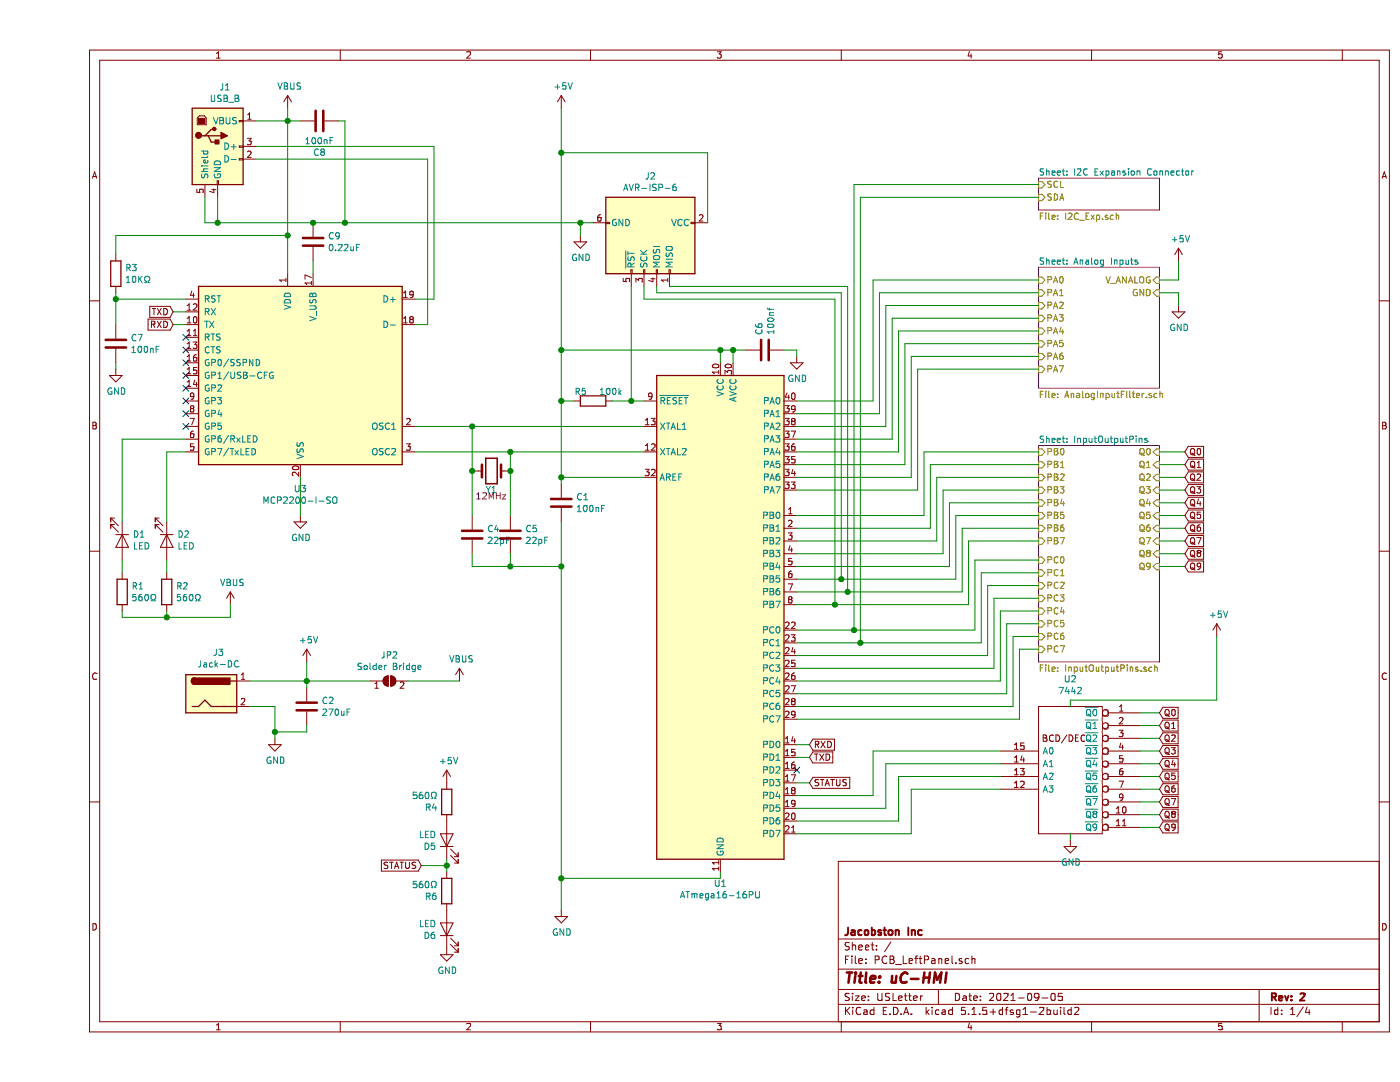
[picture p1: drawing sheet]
EESchema Schematic File Version 4
EELAYER 30 0
EELAYER END
$Descr USLetter 11000 8500
encoding utf-8
Sheet 1 4
Title "uC-HMI"
Date "2021-09-05"
Rev "2"
Comp "Jacobston Inc"
Comment1 ""
Comment2 ""
Comment3 ""
Comment4 ""
$EndDescr
$Comp
L MCU_Microchip_ATmega:ATmega16-16PU U1
U 1 1
P 5350 4850
F 0 "U1" H 5350 2761 50  0000 C CNN
F 1 "ATmega16-16PU" H 5350 2670 50  0000 C CNN
F 2 "Package_DIP:DIP-40_W15.24mm" H 5350 4850 50  0001 C CIN
F 3 "http://ww1.microchip.com/downloads/en/DeviceDoc/doc2466.pdf" H 5350 4850 50  0001 C CNN
	1    5350 4850
	1    0    0    -1  
$EndComp
$Comp
L 74xx_IEEE:7442 U2
U 1 1
P 8100 6050
F 0 "U2" H 8100 6766 50  0000 C CNN
F 1 "7442" H 8100 6675 50  0000 C CNN
F 2 "Package_DIP:DIP-16_W7.62mm" H 8100 6050 50  0001 C CNN
F 3 "" H 8100 6050 50  0001 C CNN
	1    8100 6050
	1    0    0    -1  
$EndComp
$Comp
L Device:R R5
U 1 1
P 4350 3150
F 0 "R5" V 4420 3196 50  0000 L CNN
F 1 "100k" V 4420 3105 50  0000 R CNN
F 2 "Resistor_THT:R_Axial_DIN0204_L3.6mm_D1.6mm_P7.62mm_Horizontal" V 4280 3150 50  0001 C CNN
F 3 "~" H 4350 3150 50  0001 C CNN
	1    4350 3150
	0    -1   -1   0   
$EndComp
$Comp
L power:+5V #PWR0101
U 1 1
P 4100 850
F 0 "#PWR0101" H 4100 700 50  0001 C CNN
F 1 "+5V" H 4115 1023 50  0000 C CNN
F 2 "" H 4100 850 50  0001 C CNN
F 3 "" H 4100 850 50  0001 C CNN
	1    4100 850 
	1    0    0    -1  
$EndComp
Wire Wire Line
	4100 3150 4100 3750
Wire Wire Line
	4100 3750 4750 3750
Connection ~ 4100 3150
Wire Wire Line
	5350 2850 5350 2750
Wire Wire Line
	5350 2750 4100 2750
Wire Wire Line
	4100 2750 4100 3150
Wire Wire Line
	5450 2850 5450 2750
Wire Wire Line
	5450 2750 5350 2750
Connection ~ 5350 2750
$Comp
L Device:C C1
U 1 1
P 4100 3950
F 0 "C1" H 4215 3996 50  0000 L CNN
F 1 "100nF" H 4215 3905 50  0000 L CNN
F 2 "Capacitor_THT:CP_Radial_D8.0mm_P5.00mm" H 4138 3800 50  0001 C CNN
F 3 "~" H 4100 3950 50  0001 C CNN
	1    4100 3950
	1    0    0    -1  
$EndComp
$Comp
L Device:C C6
U 1 1
P 5700 2750
F 0 "C6" H 5815 2796 50  0000 L CNN
F 1 "100nf" H 5815 2705 50  0000 L CNN
F 2 "Capacitor_THT:CP_Radial_D8.0mm_P5.00mm" H 5738 2600 50  0001 C CNN
F 3 "~" H 5700 2750 50  0001 C CNN
	1    5700 2750
	0    -1   -1   0   
$EndComp
Wire Wire Line
	4100 3800 4100 3750
Connection ~ 4100 3750
Wire Wire Line
	5450 2750 5550 2750
Connection ~ 5450 2750
$Comp
L power:GND #PWR0102
U 1 1
P 4100 7150
F 0 "#PWR0102" H 4100 6900 50  0001 C CNN
F 1 "GND" H 4105 6977 50  0000 C CNN
F 2 "" H 4100 7150 50  0001 C CNN
F 3 "" H 4100 7150 50  0001 C CNN
	1    4100 7150
	1    0    0    -1  
$EndComp
$Comp
L power:GND #PWR0103
U 1 1
P 5950 2800
F 0 "#PWR0103" H 5950 2550 50  0001 C CNN
F 1 "GND" H 5955 2627 50  0000 C CNN
F 2 "" H 5950 2800 50  0001 C CNN
F 3 "" H 5950 2800 50  0001 C CNN
	1    5950 2800
	1    0    0    -1  
$EndComp
Wire Wire Line
	5850 2750 5950 2750
Wire Wire Line
	5950 2750 5950 2800
Wire Wire Line
	4100 4100 4100 4450
Wire Wire Line
	4100 4450 4100 6900
Connection ~ 4100 4450
Wire Wire Line
	5350 6850 5350 6900
Wire Wire Line
	5350 6900 4100 6900
Connection ~ 4100 6900
Wire Wire Line
	4100 6900 4100 7150
$Comp
L Connector:AVR-ISP-6 J2
U 1 1
P 4750 1850
F 0 "J2" V 4283 1900 50  0000 C CNN
F 1 "AVR-ISP-6" V 4374 1900 50  0000 C CNN
F 2 "Connector_PinHeader_2.00mm:PinHeader_2x03_P2.00mm_Vertical" V 4500 1900 50  0001 C CNN
F 3 " ~" H 3475 1300 50  0001 C CNN
	1    4750 1850
	0    1    1    0   
$EndComp
Wire Wire Line
	4100 3150 4200 3150
Wire Wire Line
	4500 3150 4650 3150
Wire Wire Line
	4650 2250 4650 3150
Connection ~ 4650 3150
Wire Wire Line
	4650 3150 4750 3150
Wire Wire Line
	4100 850  4100 1200
Connection ~ 4100 2750
Wire Wire Line
	5250 1750 5250 1200
Wire Wire Line
	5250 1200 4100 1200
Connection ~ 4100 1200
Wire Wire Line
	4100 1200 4100 2750
$Comp
L power:GND #PWR0104
U 1 1
P 4250 1850
F 0 "#PWR0104" H 4250 1600 50  0001 C CNN
F 1 "GND" H 4255 1677 50  0000 C CNN
F 2 "" H 4250 1850 50  0001 C CNN
F 3 "" H 4250 1850 50  0001 C CNN
	1    4250 1850
	1    0    0    -1  
$EndComp
Wire Wire Line
	4350 1750 4250 1750
Wire Wire Line
	4250 1750 4250 1850
$Comp
L PCB_LeftPanel-rescue:USB_B-Connector J1
U 1 1
P 1400 1150
F 0 "J1" H 1457 1617 50  0000 C CNN
F 1 "USB_B" H 1457 1526 50  0000 C CNN
F 2 "Connector_USB:USB_B_OST_USB-B1HSxx_Horizontal" H 1550 1100 50  0001 C CNN
F 3 " ~" H 1550 1100 50  0001 C CNN
	1    1400 1150
	1    0    0    -1  
$EndComp
Wire Wire Line
	1300 1550 1300 1750
Wire Wire Line
	1300 1750 1400 1750
Connection ~ 4250 1750
Wire Wire Line
	1400 1550 1400 1750
Connection ~ 1400 1750
Wire Wire Line
	1700 1250 3050 1250
Wire Wire Line
	3050 1250 3050 2550
Wire Wire Line
	3050 2550 2950 2550
Wire Wire Line
	1700 1150 3100 1150
Wire Wire Line
	3100 1150 3100 2350
Wire Wire Line
	3100 2350 2950 2350
Wire Wire Line
	5950 6550 6850 6550
Wire Wire Line
	6850 6550 6850 6200
Wire Wire Line
	6850 6200 7550 6200
Wire Wire Line
	5950 6450 6750 6450
Wire Wire Line
	6750 6450 6750 6100
Wire Wire Line
	6750 6100 7550 6100
Wire Wire Line
	7550 6000 6650 6000
Wire Wire Line
	6650 6000 6650 6350
Wire Wire Line
	6650 6350 5950 6350
Wire Wire Line
	5950 6250 6550 6250
Wire Wire Line
	6550 6250 6550 5900
Wire Wire Line
	6550 5900 7550 5900
Text GLabel 8800 5600 2    50   Input ~ 0
Q0
Text GLabel 8800 5700 2    50   Input ~ 0
Q1
Text GLabel 8800 5800 2    50   Input ~ 0
Q2
Text GLabel 8800 5900 2    50   Input ~ 0
Q3
Text GLabel 8800 6000 2    50   Input ~ 0
Q4
Text GLabel 8800 6100 2    50   Input ~ 0
Q5
Text GLabel 8800 6200 2    50   Input ~ 0
Q6
Text GLabel 8800 6300 2    50   Input ~ 0
Q7
Text GLabel 8800 6400 2    50   Input ~ 0
Q8
Text GLabel 8800 6500 2    50   Input ~ 0
Q9
Wire Wire Line
	8800 5600 8650 5600
Wire Wire Line
	8650 5700 8800 5700
Wire Wire Line
	8800 5800 8650 5800
Wire Wire Line
	8650 5900 8800 5900
Wire Wire Line
	8800 6000 8650 6000
Wire Wire Line
	8650 6100 8800 6100
Wire Wire Line
	8800 6200 8650 6200
Wire Wire Line
	8650 6300 8800 6300
Wire Wire Line
	8650 6400 8800 6400
Wire Wire Line
	8800 6500 8650 6500
Text GLabel 6050 5950 2    50   Input ~ 0
TXD
Text GLabel 6050 5850 2    50   Input ~ 0
RXD
Text GLabel 6050 6150 2    50   Input ~ 0
STATUS
Wire Wire Line
	6050 6150 5950 6150
Wire Wire Line
	5950 5950 6050 5950
Wire Wire Line
	6050 5850 5950 5850
$Comp
L power:VBUS #PWR0105
U 1 1
P 1950 850
F 0 "#PWR0105" H 1950 700 50  0001 C CNN
F 1 "VBUS" H 1965 1023 50  0000 C CNN
F 2 "" H 1950 850 50  0001 C CNN
F 3 "" H 1950 850 50  0001 C CNN
	1    1950 850 
	1    0    0    -1  
$EndComp
Wire Wire Line
	1950 850  1950 950 
Text GLabel 1050 2550 0    50   Input ~ 0
RXD
Wire Wire Line
	1050 2550 1150 2550
Text GLabel 1050 2450 0    50   Input ~ 0
TXD
Wire Wire Line
	1050 2450 1150 2450
$Comp
L power:VBUS #PWR0107
U 1 1
P 3300 5350
F 0 "#PWR0107" H 3300 5200 50  0001 C CNN
F 1 "VBUS" H 3315 5523 50  0000 C CNN
F 2 "" H 3300 5350 50  0001 C CNN
F 3 "" H 3300 5350 50  0001 C CNN
	1    3300 5350
	1    0    0    -1  
$EndComp
$Comp
L Jumper:SolderJumper_2_Open JP2
U 1 1
P 2750 5350
F 0 "JP2" H 2750 5555 50  0000 C CNN
F 1 "Solder Bridge" H 2750 5464 50  0000 C CNN
F 2 "Jumper:SolderJumper-2_P1.3mm_Open_Pad1.0x1.5mm" H 2750 5350 50  0001 C CNN
F 3 "~" H 2750 5350 50  0001 C CNN
	1    2750 5350
	1    0    0    -1  
$EndComp
$Comp
L power:+5V #PWR0111
U 1 1
P 2100 5200
F 0 "#PWR0111" H 2100 5050 50  0001 C CNN
F 1 "+5V" H 2115 5373 50  0000 C CNN
F 2 "" H 2100 5200 50  0001 C CNN
F 3 "" H 2100 5200 50  0001 C CNN
	1    2100 5200
	1    0    0    -1  
$EndComp
Connection ~ 2100 5350
Wire Wire Line
	2100 5400 2100 5350
Wire Wire Line
	2100 5700 2100 5750
Wire Wire Line
	1850 5750 1850 5800
Connection ~ 1850 5750
Wire Wire Line
	1850 5750 2100 5750
Wire Wire Line
	1850 5550 1850 5750
Wire Wire Line
	1650 5550 1850 5550
$Comp
L power:GND #PWR0112
U 1 1
P 1850 5800
F 0 "#PWR0112" H 1850 5550 50  0001 C CNN
F 1 "GND" H 1855 5627 50  0000 C CNN
F 2 "" H 1850 5800 50  0001 C CNN
F 3 "" H 1850 5800 50  0001 C CNN
	1    1850 5800
	1    0    0    -1  
$EndComp
$Comp
L Device:C C2
U 1 1
P 2100 5550
F 0 "C2" H 2215 5596 50  0000 L CNN
F 1 "270uF" H 2215 5505 50  0000 L CNN
F 2 "Capacitor_THT:CP_Radial_D8.0mm_P5.00mm" H 2138 5400 50  0001 C CNN
F 3 "~" H 2100 5550 50  0001 C CNN
	1    2100 5550
	1    0    0    -1  
$EndComp
$Comp
L Connector:Jack-DC J3
U 1 1
P 1350 5450
F 0 "J3" H 1407 5775 50  0000 C CNN
F 1 "Jack-DC" H 1407 5684 50  0000 C CNN
F 2 "Connector_BarrelJack:BarrelJack_CUI_PJ-063AH_Horizontal" H 1400 5410 50  0001 C CNN
F 3 "~" H 1400 5410 50  0001 C CNN
	1    1350 5450
	1    0    0    -1  
$EndComp
$Comp
L Device:R R1
U 1 1
P 650 4650
F 0 "R1" H 720 4696 50  0000 L CNN
F 1 "560Ω" H 720 4605 50  0000 L CNN
F 2 "Resistor_THT:R_Axial_DIN0204_L3.6mm_D1.6mm_P7.62mm_Horizontal" V 580 4650 50  0001 C CNN
F 3 "~" H 650 4650 50  0001 C CNN
	1    650  4650
	1    0    0    -1  
$EndComp
Wire Wire Line
	650  4500 650  4400
$Comp
L Device:R R2
U 1 1
P 1000 4650
F 0 "R2" H 1070 4696 50  0000 L CNN
F 1 "560Ω" H 1070 4605 50  0000 L CNN
F 2 "Resistor_THT:R_Axial_DIN0204_L3.6mm_D1.6mm_P7.62mm_Horizontal" V 930 4650 50  0001 C CNN
F 3 "~" H 1000 4650 50  0001 C CNN
	1    1000 4650
	1    0    0    -1  
$EndComp
Wire Wire Line
	1000 4500 1000 4400
Wire Wire Line
	650  4800 650  4850
Wire Wire Line
	1000 4850 1000 4800
$Comp
L power:VBUS #PWR0114
U 1 1
P 1500 4750
F 0 "#PWR0114" H 1500 4600 50  0001 C CNN
F 1 "VBUS" H 1515 4923 50  0000 C CNN
F 2 "" H 1500 4750 50  0001 C CNN
F 3 "" H 1500 4750 50  0001 C CNN
	1    1500 4750
	1    0    0    -1  
$EndComp
Wire Wire Line
	1500 4850 1500 4750
Wire Wire Line
	650  4850 1000 4850
Connection ~ 1000 4850
Wire Wire Line
	1000 4850 1500 4850
$Comp
L Device:C C7
U 1 1
P 600 2700
F 0 "C7" H 715 2746 50  0000 L CNN
F 1 "100nF" H 715 2655 50  0000 L CNN
F 2 "Capacitor_THT:CP_Radial_D8.0mm_P5.00mm" H 638 2550 50  0001 C CNN
F 3 "~" H 600 2700 50  0001 C CNN
	1    600  2700
	1    0    0    -1  
$EndComp
Wire Wire Line
	600  2900 600  2850
Wire Wire Line
	600  2550 600  2350
Wire Wire Line
	600  2350 1150 2350
$Comp
L Device:R R3
U 1 1
P 600 2150
F 0 "R3" H 670 2196 50  0000 L CNN
F 1 "10KΩ" H 670 2105 50  0000 L CNN
F 2 "Resistor_THT:R_Axial_DIN0204_L3.6mm_D1.6mm_P7.62mm_Horizontal" V 530 2150 50  0001 C CNN
F 3 "~" H 600 2150 50  0001 C CNN
	1    600  2150
	1    0    0    -1  
$EndComp
Wire Wire Line
	600  2300 600  2350
Connection ~ 600  2350
Wire Wire Line
	600  2000 600  1850
Wire Wire Line
	1950 1850 1950 950 
$Comp
L Device:C C8
U 1 1
P 2200 950
F 0 "C8" V 1948 950 50  0000 C CNN
F 1 "100nF" V 2039 950 50  0000 C CNN
F 2 "Capacitor_THT:CP_Radial_D8.0mm_P5.00mm" H 2238 800 50  0001 C CNN
F 3 "~" H 2200 950 50  0001 C CNN
	1    2200 950 
	0    -1   -1   0   
$EndComp
Wire Wire Line
	1950 1850 1950 2150
Connection ~ 1950 1850
Wire Wire Line
	600  1850 1950 1850
Connection ~ 1950 950 
Wire Wire Line
	1700 950  1950 950 
Wire Wire Line
	1950 950  2050 950 
Wire Wire Line
	1400 1750 2150 1750
Wire Wire Line
	2350 950  2400 950 
Wire Wire Line
	2400 950  2400 1750
Connection ~ 2400 1750
Wire Wire Line
	2400 1750 4250 1750
$Sheet
S 7850 2100 950  950 
U 61393C1F
F0 "Analog Inputs" 50
F1 "AnalogInputFIlter.sch" 50
F2 "PA0" I L 7850 2200 50 
F3 "PA1" I L 7850 2300 50 
F4 "PA2" I L 7850 2400 50 
F5 "PA3" I L 7850 2500 50 
F6 "PA4" I L 7850 2600 50 
F7 "PA5" I L 7850 2700 50 
F8 "PA6" I L 7850 2800 50 
F9 "PA7" I L 7850 2900 50 
F10 "V_ANALOG" I R 8800 2200 50 
F11 "GND" I R 8800 2300 50 
$EndSheet
Wire Wire Line
	5950 5650 7700 5650
Wire Wire Line
	7700 5650 7700 5100
Wire Wire Line
	5950 5550 7650 5550
Wire Wire Line
	7650 5550 7650 5000
Wire Wire Line
	5950 5450 7600 5450
Wire Wire Line
	7600 5450 7600 4900
Wire Wire Line
	7550 4800 7550 5350
Wire Wire Line
	7550 5350 5950 5350
Wire Wire Line
	5950 5250 7500 5250
Wire Wire Line
	7500 5250 7500 4700
Wire Wire Line
	5950 5150 7450 5150
Wire Wire Line
	7450 5150 7450 4600
Wire Wire Line
	5950 5050 6450 5050
Wire Wire Line
	7400 5050 7400 4500
Wire Wire Line
	5950 4950 6400 4950
Wire Wire Line
	7350 4950 7350 4400
Wire Wire Line
	5950 4750 6250 4750
Wire Wire Line
	7300 4750 7300 4250
Wire Wire Line
	5950 4650 6350 4650
Wire Wire Line
	7250 4650 7250 4150
Wire Wire Line
	5950 4550 6300 4550
Wire Wire Line
	7200 4550 7200 4050
Wire Wire Line
	5950 4450 7150 4450
Wire Wire Line
	7150 4450 7150 3950
Wire Wire Line
	5950 4350 7100 4350
Wire Wire Line
	7100 4350 7100 3850
Wire Wire Line
	5950 4250 7050 4250
Wire Wire Line
	7050 4250 7050 3750
Wire Wire Line
	5950 4150 7000 4150
Wire Wire Line
	7000 4150 7000 3650
Wire Wire Line
	5950 4050 6950 4050
Wire Wire Line
	6950 4050 6950 3550
Text GLabel 9000 3550 2    50   Input ~ 0
Q0
Text GLabel 9000 3650 2    50   Input ~ 0
Q1
Text GLabel 9000 3750 2    50   Input ~ 0
Q2
Text GLabel 9000 3850 2    50   Input ~ 0
Q3
Text GLabel 9000 3950 2    50   Input ~ 0
Q4
Text GLabel 9000 4050 2    50   Input ~ 0
Q5
Text GLabel 9000 4150 2    50   Input ~ 0
Q6
Text GLabel 9000 4250 2    50   Input ~ 0
Q7
Text GLabel 9000 4350 2    50   Input ~ 0
Q8
Text GLabel 9000 4450 2    50   Input ~ 0
Q9
Wire Wire Line
	8950 2200 8800 2200
$Comp
L power:GND #PWR04
U 1 1
P 8950 2400
F 0 "#PWR04" H 8950 2150 50  0001 C CNN
F 1 "GND" H 8955 2227 50  0000 C CNN
F 2 "" H 8950 2400 50  0001 C CNN
F 3 "" H 8950 2400 50  0001 C CNN
	1    8950 2400
	1    0    0    -1  
$EndComp
Wire Wire Line
	8800 2300 8950 2300
Wire Wire Line
	8950 2300 8950 2400
Wire Wire Line
	5950 3850 6900 3850
Wire Wire Line
	6900 3850 6900 2900
Wire Wire Line
	6900 2900 7850 2900
Wire Wire Line
	5950 3750 6850 3750
Wire Wire Line
	6850 3750 6850 2800
Wire Wire Line
	6850 2800 7850 2800
Wire Wire Line
	5950 3650 6800 3650
Wire Wire Line
	6800 3650 6800 2700
Wire Wire Line
	6800 2700 7850 2700
Wire Wire Line
	5950 3550 6750 3550
Wire Wire Line
	6750 3550 6750 2600
Wire Wire Line
	6750 2600 7850 2600
Wire Wire Line
	5950 3450 6700 3450
Wire Wire Line
	6700 3450 6700 2500
Wire Wire Line
	6700 2500 7850 2500
Wire Wire Line
	5950 3350 6650 3350
Wire Wire Line
	6650 3350 6650 2400
Wire Wire Line
	6650 2400 7850 2400
Wire Wire Line
	5950 3250 6600 3250
Wire Wire Line
	6600 3250 6600 2300
Wire Wire Line
	6600 2300 7850 2300
Wire Wire Line
	5950 3150 6550 3150
Wire Wire Line
	6550 3150 6550 2200
Wire Wire Line
	6550 2200 7850 2200
NoConn ~ 1150 2650
NoConn ~ 1150 2750
NoConn ~ 5950 6050
Text GLabel 3000 6800 0    50   Input ~ 0
STATUS
$Comp
L power:GND #PWR03
U 1 1
P 3200 7450
F 0 "#PWR03" H 3200 7200 50  0001 C CNN
F 1 "GND" H 3205 7277 50  0000 C CNN
F 2 "" H 3200 7450 50  0001 C CNN
F 3 "" H 3200 7450 50  0001 C CNN
	1    3200 7450
	1    0    0    -1  
$EndComp
$Comp
L power:+5V #PWR02
U 1 1
P 3200 6150
F 0 "#PWR02" H 3200 6000 50  0001 C CNN
F 1 "+5V" H 3215 6323 50  0000 C CNN
F 2 "" H 3200 6150 50  0001 C CNN
F 3 "" H 3200 6150 50  0001 C CNN
	1    3200 6150
	1    0    0    -1  
$EndComp
$Comp
L Device:LED D5
U 1 1
P 3200 6600
F 0 "D5" V 3147 6680 50  0000 L CNN
F 1 "LED" V 3238 6680 50  0000 L CNN
F 2 "LED_THT:LED_D3.0mm" H 3200 6600 50  0001 C CNN
F 3 "~" H 3200 6600 50  0001 C CNN
	1    3200 6600
	0    -1   -1   0   
$EndComp
$Comp
L Device:R R4
U 1 1
P 3200 6300
F 0 "R4" H 3270 6346 50  0000 L CNN
F 1 "560Ω" H 3270 6255 50  0000 L CNN
F 2 "Resistor_THT:R_Axial_DIN0204_L3.6mm_D1.6mm_P7.62mm_Horizontal" V 3130 6300 50  0001 C CNN
F 3 "~" H 3200 6300 50  0001 C CNN
	1    3200 6300
	-1   0    0    1   
$EndComp
$Comp
L Device:LED D6
U 1 1
P 3200 7300
F 0 "D6" V 3147 7380 50  0000 L CNN
F 1 "LED" V 3238 7380 50  0000 L CNN
F 2 "LED_THT:LED_D3.0mm" H 3200 7300 50  0001 C CNN
F 3 "~" H 3200 7300 50  0001 C CNN
	1    3200 7300
	0    -1   -1   0   
$EndComp
$Comp
L Device:R R6
U 1 1
P 3200 7000
F 0 "R6" H 3270 7046 50  0000 L CNN
F 1 "560Ω" H 3270 6955 50  0000 L CNN
F 2 "Resistor_THT:R_Axial_DIN0204_L3.6mm_D1.6mm_P7.62mm_Horizontal" V 3130 7000 50  0001 C CNN
F 3 "~" H 3200 7000 50  0001 C CNN
	1    3200 7000
	-1   0    0    1   
$EndComp
Wire Wire Line
	3000 6800 3200 6800
Wire Wire Line
	3200 6800 3200 6850
Wire Wire Line
	3200 6750 3200 6800
Connection ~ 3200 6800
Wire Wire Line
	4850 2250 4850 2300
Wire Wire Line
	4850 2300 6300 2300
Wire Wire Line
	6300 2300 6300 4550
Connection ~ 6300 4550
Wire Wire Line
	6300 4550 7200 4550
Wire Wire Line
	6350 2250 6350 4650
Connection ~ 6350 4650
Wire Wire Line
	6350 4650 7250 4650
Wire Wire Line
	4750 2250 4750 2350
Wire Wire Line
	4750 2350 6250 2350
Wire Wire Line
	6250 2350 6250 4750
Connection ~ 6250 4750
Wire Wire Line
	6250 4750 7300 4750
Wire Wire Line
	8100 5500 8100 5550
$Comp
L power:GND #PWR06
U 1 1
P 8100 6600
F 0 "#PWR06" H 8100 6350 50  0001 C CNN
F 1 "GND" H 8105 6427 50  0000 C CNN
F 2 "" H 8100 6600 50  0001 C CNN
F 3 "" H 8100 6600 50  0001 C CNN
	1    8100 6600
	1    0    0    -1  
$EndComp
Wire Wire Line
	8100 6600 8100 6550
$Comp
L power:+5V #PWR07
U 1 1
P 9250 5000
F 0 "#PWR07" H 9250 4850 50  0001 C CNN
F 1 "+5V" H 9265 5173 50  0000 C CNN
F 2 "" H 9250 5000 50  0001 C CNN
F 3 "" H 9250 5000 50  0001 C CNN
	1    9250 5000
	1    0    0    -1  
$EndComp
Wire Wire Line
	9250 5000 9250 5500
Wire Wire Line
	9250 5500 8100 5500
$Comp
L Device:C C9
U 1 1
P 2150 1900
F 0 "C9" H 2265 1946 50  0000 L CNN
F 1 "0.22uF" H 2265 1855 50  0000 L CNN
F 2 "Capacitor_THT:CP_Radial_D8.0mm_P5.00mm" H 2188 1750 50  0001 C CNN
F 3 "~" H 2150 1900 50  0001 C CNN
	1    2150 1900
	1    0    0    -1  
$EndComp
Wire Wire Line
	2150 2150 2150 2050
Connection ~ 2150 1750
Wire Wire Line
	2150 1750 2400 1750
$Comp
L power:+5V #PWR05
U 1 1
P 8950 2050
F 0 "#PWR05" H 8950 1900 50  0001 C CNN
F 1 "+5V" H 8965 2223 50  0000 C CNN
F 2 "" H 8950 2050 50  0001 C CNN
F 3 "" H 8950 2050 50  0001 C CNN
	1    8950 2050
	1    0    0    -1  
$EndComp
Wire Wire Line
	8950 2050 8950 2200
Wire Wire Line
	1650 5350 2100 5350
Wire Wire Line
	2100 5200 2100 5350
Wire Wire Line
	3300 5350 2900 5350
Wire Wire Line
	2600 5350 2100 5350
Wire Wire Line
	7700 5100 7850 5100
Wire Wire Line
	7650 5000 7850 5000
Wire Wire Line
	7600 4900 7850 4900
Wire Wire Line
	7850 4800 7550 4800
Wire Wire Line
	7500 4700 7850 4700
Wire Wire Line
	7450 4600 7850 4600
Wire Wire Line
	7400 4500 7850 4500
Wire Wire Line
	7350 4400 7850 4400
Wire Wire Line
	7300 4250 7850 4250
Wire Wire Line
	7250 4150 7850 4150
Wire Wire Line
	7200 4050 7850 4050
Wire Wire Line
	7150 3950 7850 3950
Wire Wire Line
	7100 3850 7850 3850
Wire Wire Line
	7050 3750 7850 3750
Wire Wire Line
	7000 3650 7850 3650
Wire Wire Line
	6950 3550 7850 3550
Wire Wire Line
	9000 4450 8800 4450
Wire Wire Line
	8800 4350 9000 4350
Wire Wire Line
	9000 4250 8800 4250
Wire Wire Line
	8800 4150 9000 4150
Wire Wire Line
	8800 4050 9000 4050
Wire Wire Line
	8800 3950 9000 3950
Wire Wire Line
	9000 3850 8800 3850
Wire Wire Line
	8800 3750 9000 3750
Wire Wire Line
	8800 3550 9000 3550
Wire Wire Line
	9000 3650 8800 3650
$Sheet
S 7850 3500 950  1700
U 612C5965
F0 "InputOutputPins" 50
F1 "InputOutputPins.sch" 50
F2 "Q1" I R 8800 3650 50 
F3 "Q0" I R 8800 3550 50 
F4 "Q2" I R 8800 3750 50 
F5 "Q3" I R 8800 3850 50 
F6 "Q4" I R 8800 3950 50 
F7 "Q5" I R 8800 4050 50 
F8 "Q6" I R 8800 4150 50 
F9 "Q7" I R 8800 4250 50 
F10 "Q8" I R 8800 4350 50 
F11 "Q9" I R 8800 4450 50 
F12 "PB0" I L 7850 3550 50 
F13 "PB1" I L 7850 3650 50 
F14 "PB2" I L 7850 3750 50 
F15 "PB3" I L 7850 3850 50 
F16 "PB4" I L 7850 3950 50 
F17 "PB5" I L 7850 4050 50 
F18 "PB6" I L 7850 4150 50 
F19 "PB7" I L 7850 4250 50 
F20 "PC0" I L 7850 4400 50 
F21 "PC1" I L 7850 4500 50 
F22 "PC2" I L 7850 4600 50 
F23 "PC3" I L 7850 4700 50 
F24 "PC4" I L 7850 4800 50 
F25 "PC5" I L 7850 4900 50 
F26 "PC6" I L 7850 5000 50 
F27 "PC7" I L 7850 5100 50 
$EndSheet
Wire Wire Line
	4950 2250 6350 2250
$Sheet
S 7850 1400 950  250 
U 6182F908
F0 "I2C Expansion Connector" 50
F1 "I2C_Exp.sch" 50
F2 "SCL" I L 7850 1450 50 
F3 "SDA" I L 7850 1550 50 
$EndSheet
Wire Wire Line
	6400 4950 6400 1450
Wire Wire Line
	6400 1450 7850 1450
Connection ~ 6400 4950
Wire Wire Line
	6400 4950 7350 4950
Wire Wire Line
	7850 1550 6450 1550
Wire Wire Line
	6450 1550 6450 5050
Connection ~ 6450 5050
Wire Wire Line
	6450 5050 7400 5050
NoConn ~ 1150 2850
Connection ~ 3700 4450
Wire Wire Line
	3400 4450 3700 4450
Wire Wire Line
	3700 4450 4100 4450
NoConn ~ 1150 2950
NoConn ~ 1150 3350
NoConn ~ 1150 3250
NoConn ~ 1150 3150
NoConn ~ 1150 3050
$Comp
L power:GND #PWR01
U 1 1
P 600 2900
F 0 "#PWR01" H 600 2650 50  0001 C CNN
F 1 "GND" H 605 2727 50  0000 C CNN
F 2 "" H 600 2900 50  0001 C CNN
F 3 "" H 600 2900 50  0001 C CNN
	1    600  2900
	1    0    0    -1  
$EndComp
Wire Wire Line
	1000 3550 1000 4100
Wire Wire Line
	1150 3550 1000 3550
Wire Wire Line
	650  3450 1150 3450
Wire Wire Line
	650  4100 650  3450
$Comp
L Device:LED D2
U 1 1
P 1000 4250
F 0 "D2" V 947 4330 50  0000 L CNN
F 1 "LED" V 1038 4330 50  0000 L CNN
F 2 "LED_THT:LED_D3.0mm" H 1000 4250 50  0001 C CNN
F 3 "~" H 1000 4250 50  0001 C CNN
	1    1000 4250
	0    1    1    0   
$EndComp
$Comp
L Device:LED D1
U 1 1
P 650 4250
F 0 "D1" V 597 4330 50  0000 L CNN
F 1 "LED" V 688 4330 50  0000 L CNN
F 2 "LED_THT:LED_D3.0mm" H 650 4250 50  0001 C CNN
F 3 "~" H 650 4250 50  0001 C CNN
	1    650  4250
	0    1    1    0   
$EndComp
Wire Wire Line
	3400 4350 3400 4450
Wire Wire Line
	2050 4050 2050 3750
$Comp
L power:GND #PWR0106
U 1 1
P 2050 4050
F 0 "#PWR0106" H 2050 3800 50  0001 C CNN
F 1 "GND" H 2055 3877 50  0000 C CNN
F 2 "" H 2050 4050 50  0001 C CNN
F 3 "" H 2050 4050 50  0001 C CNN
	1    2050 4050
	1    0    0    -1  
$EndComp
Connection ~ 3700 3550
Wire Wire Line
	2950 3550 3700 3550
Connection ~ 3400 3350
Wire Wire Line
	2950 3350 3400 3350
$Comp
L Device:Crystal Y1
U 1 1
P 3550 3700
F 0 "Y1" H 3550 3850 50  0000 C CNN
F 1 "Crystal" H 3550 3433 50  0001 C CNN
F 2 "Crystal:Crystal_HC49-4H_Vertical" H 3550 3700 50  0001 C CNN
F 3 "~" H 3550 3700 50  0001 C CNN
F 4 "12MHz" H 3550 3900 50  0000 C CNN "Freq"
	1    3550 3700
	-1   0    0    1   
$EndComp
Wire Wire Line
	3700 4350 3700 4450
Connection ~ 3700 3700
Wire Wire Line
	3700 4050 3700 3700
Connection ~ 3400 3700
Wire Wire Line
	3400 4050 3400 3700
$Comp
L Device:C C5
U 1 1
P 3700 4200
F 0 "C5" H 3815 4246 50  0000 L CNN
F 1 "22pF" H 3815 4155 50  0000 L CNN
F 2 "Capacitor_THT:CP_Radial_D8.0mm_P5.00mm" H 3738 4050 50  0001 C CNN
F 3 "~" H 3700 4200 50  0001 C CNN
	1    3700 4200
	1    0    0    -1  
$EndComp
$Comp
L Device:C C4
U 1 1
P 3400 4200
F 0 "C4" H 3515 4246 50  0000 L CNN
F 1 "22pF" H 3515 4155 50  0000 L CNN
F 2 "Capacitor_THT:CP_Radial_D8.0mm_P5.00mm" H 3438 4050 50  0001 C CNN
F 3 "~" H 3400 4200 50  0001 C CNN
	1    3400 4200
	1    0    0    -1  
$EndComp
Wire Wire Line
	3400 3350 3400 3700
Wire Wire Line
	4750 3350 3400 3350
Wire Wire Line
	3700 3550 3700 3700
Wire Wire Line
	4750 3550 3700 3550
$Comp
L Interface_USB:MCP2200-I-SO U3
U 1 1
P 2050 2950
F 0 "U3" H 2050 2061 50  0000 C CNN
F 1 "MCP2200-I-SO" H 2050 1970 50  0000 C CNN
F 2 "Package_SO:SOIC-20W_7.5x12.8mm_P1.27mm" H 2050 1800 50  0001 C CNN
F 3 "http://ww1.microchip.com/downloads/en/DeviceDoc/200022228D.pdf" H 2050 1950 50  0001 C CNN
	1    2050 2950
	1    0    0    -1  
$EndComp
$EndSCHEMATC
